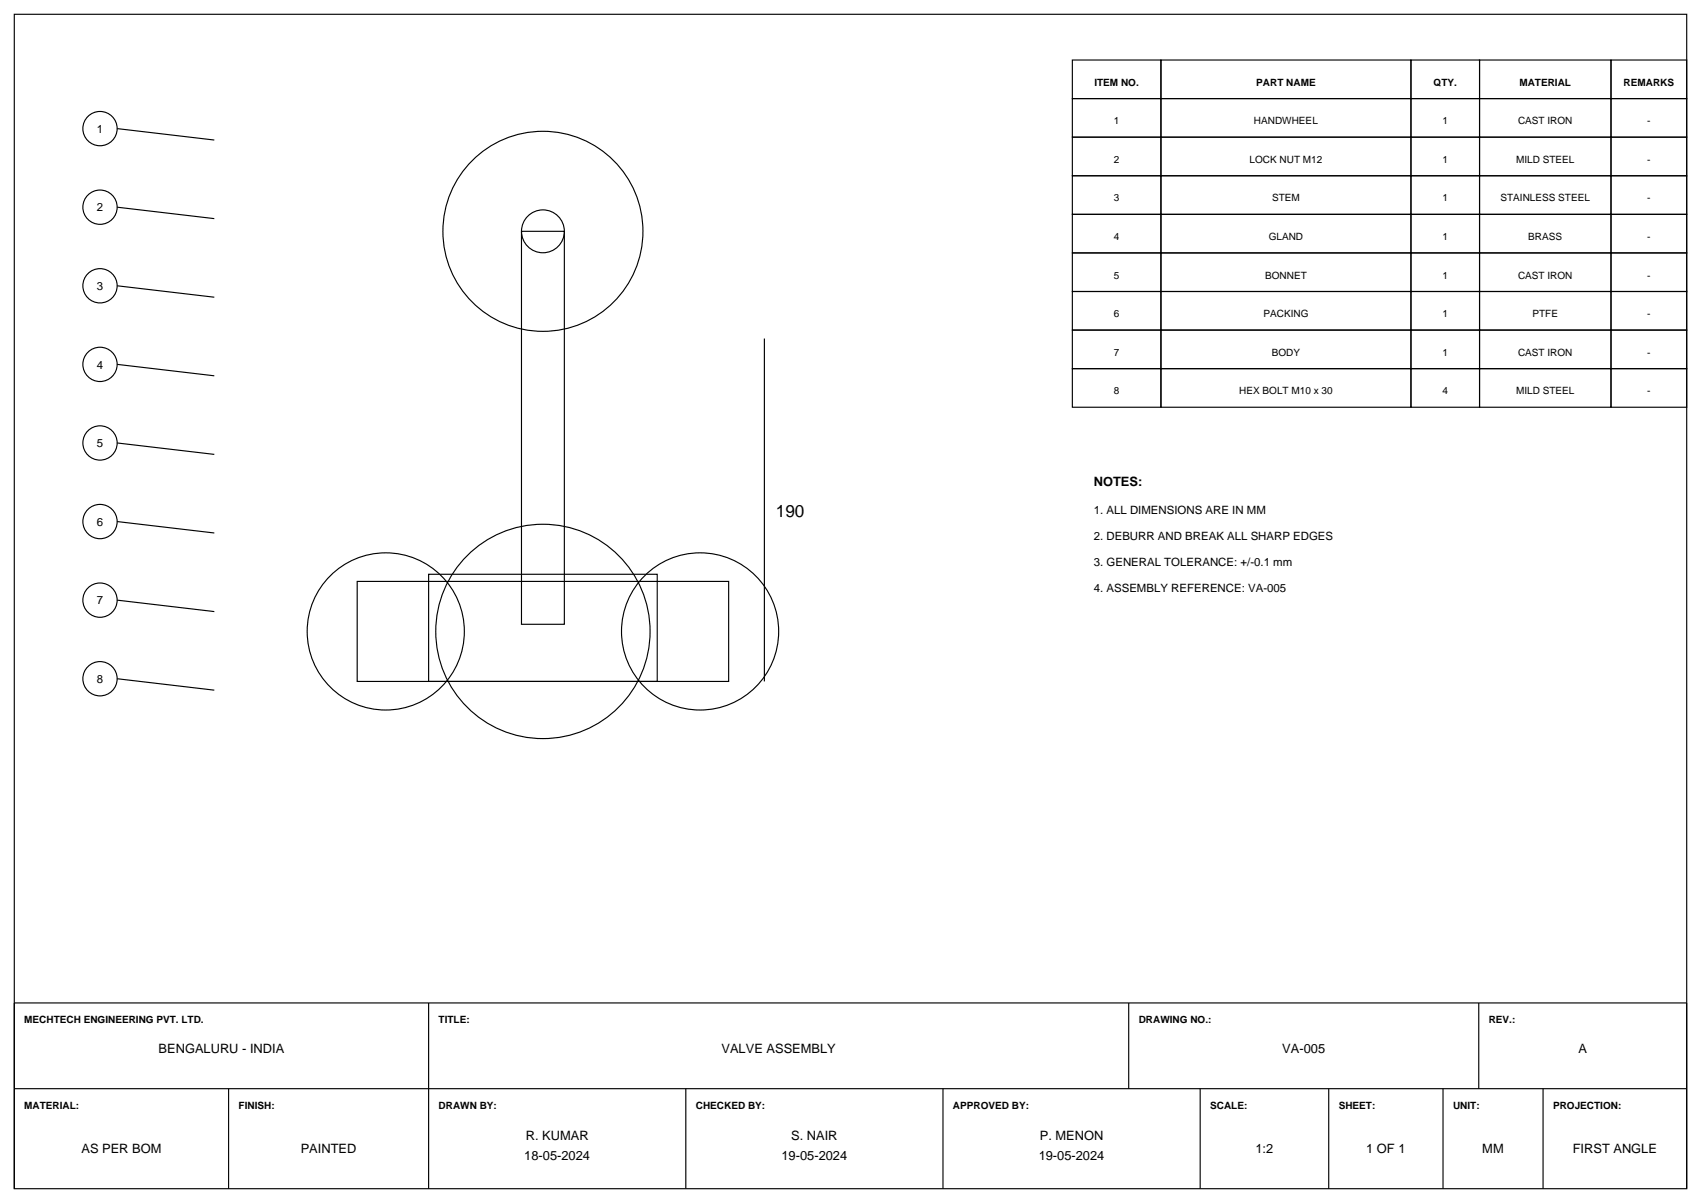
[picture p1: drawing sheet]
<svg xmlns="http://www.w3.org/2000/svg" width="420mm" height="297mm" viewBox="0 0 420 297" stroke-linecap="round" stroke-linejoin="round" font-family="sans-serif">
<g fill="none" stroke="#000" stroke-width=".28">
<path d="M3.5 3.5h413v290h-413zM264.8 14.8h21.9v9.5h-21.9zM286.7 14.8h61.7v9.5h-61.7zM348.4 14.8h16.9v9.5h-16.9zM365.3 14.8h32.5v9.5h-32.5zM397.8 14.8h18.7v9.5h-18.7zM28.9 31.8l24 2.8M264.8 24.3h21.9v9.6h-21.9zM264.8 33.9h21.9v9.5h-21.9zM286.7 24.3h61.7v9.6h-61.7zM286.7 33.9h61.7v9.5h-61.7zM348.4 24.3h16.9v9.6h-16.9z"/>
<path d="M348.4 33.9h16.9v9.5h-16.9zM365.3 24.3h32.5v9.6h-32.5zM365.3 33.9h32.5v9.5h-32.5zM397.8 24.3h18.7v9.6h-18.7zM397.8 33.9h18.7v9.5h-18.7zM28.9 51.2l24 2.8M128.8 57.1h10.5v97h-10.5zM264.8 43.4h21.9v9.5h-21.9zM264.8 52.9h21.9v9.5h-21.9zM286.7 43.4h61.7v9.5h-61.7zM286.7 52.9h61.7v9.5h-61.7zM348.4 43.4h16.9v9.5h-16.9z"/>
<path d="M348.4 52.9h16.9v9.5h-16.9zM365.3 43.4h32.5v9.5h-32.5zM365.3 52.9h32.5v9.5h-32.5zM397.8 43.4h18.7v9.5h-18.7zM397.8 52.9h18.7v9.5h-18.7zM28.9 70.6l24 2.8M264.8 62.4h21.9v9.6h-21.9zM264.8 72h21.9v9.5h-21.9zM286.7 62.4h61.7v9.6h-61.7zM286.7 72h61.7v9.5h-61.7zM348.4 62.4h16.9v9.6h-16.9zM348.4 72h16.9v9.5h-16.9z"/>
<path d="M365.3 62.4h32.5v9.6h-32.5zM365.3 72h32.5v9.5h-32.5zM397.8 62.4h18.7v9.6h-18.7zM397.8 72h18.7v9.5h-18.7zM28.9 90l24 2.8M188.7 83.6v84.6M264.8 81.5h21.9v9.5h-21.9zM264.8 91h21.9v9.5h-21.9zM286.7 81.5h61.7v9.5h-61.7zM286.7 91h61.7v9.5h-61.7zM348.4 81.5h16.9v9.5h-16.9zM348.4 91h16.9v9.5h-16.9z"/>
<path d="M365.3 81.5h32.5v9.5h-32.5zM365.3 91h32.5v9.5h-32.5zM397.8 81.5h18.7v9.5h-18.7zM397.8 91h18.7v9.5h-18.7zM28.9 109.4l24 2.8M28.9 128.8l24 2.8M28.9 148.2l24 2.8M88.2 143.5h91.7v24.7h-91.7zM105.8 141.8h56.5v26.4h-56.5zM28.9 167.6l24 2.8M105.8 247.6v45.9M278.7 247.6v21.2"/>
<path d="M365.1 247.6v21.2M3.5 268.8h413M56.4 268.8v24.7M169.3 268.8v24.7M232.8 268.8v24.7M296.3 268.8v24.7M328.1 268.8v24.7M356.3 268.8v24.7M381 268.8v24.7M3.5 293.5v-45.9h413v45.9"/>
<circle cx="24.7" cy="31.8" r="4.2"/>
<circle cx="24.7" cy="51.2" r="4.2"/>
<circle cx="134.1" cy="57.1" r="24.7"/>
<circle cx="134.1" cy="57.1" r="5.3"/>
<circle cx="24.7" cy="70.6" r="4.2"/>
<circle cx="24.7" cy="90" r="4.2"/>
<circle cx="24.7" cy="109.4" r="4.2"/>
<circle cx="24.7" cy="128.8" r="4.2"/>
<circle cx="24.7" cy="148.2" r="4.2"/>
<circle cx="95.2" cy="155.9" r="19.4"/>
<circle cx="134.1" cy="155.9" r="26.5"/>
<circle cx="172.9" cy="155.9" r="19.4"/>
<circle cx="24.7" cy="167.6" r="4.2"/>
</g>
<text font-size="4.2" x="191.6" y="127.7">190</text>
<g font-size="3.2">
<text x="270.1" y="119.9">NOTES:</text>
<text x="39.2" y="260">BENGALURU - INDIA</text>
<text x="178.1" y="260">VALVE ASSEMBLY</text>
<text x="316.6" y="260">VA-005</text>
<text x="389.7" y="260">A</text>
<text x="129.8" y="281.5">R. KUMAR</text>
<text x="195.3" y="281.5">S. NAIR</text>
<text x="256.7" y="281.5">P. MENON</text>
<text x="20.1" y="284.7">AS PER BOM</text>
<text x="74.3" y="284.7">PAINTED</text>
<text x="129.5" y="286.4">18-05-2024</text>
<text x="193" y="286.4">19-05-2024</text>
<text x="256.5" y="286.4">19-05-2024</text>
<text x="310" y="284.7">1:2</text>
<text x="337.3" y="284.7">1 OF 1</text>
<text x="366" y="284.7">MM</text>
<text x="388.3" y="284.7">FIRST ANGLE</text>
</g>
<g font-size="2.8">
<text x="23.9" y="32.8">1</text>
<text x="23.9" y="52.2">2</text>
<text x="23.9" y="71.6">3</text>
<text x="23.9" y="91">4</text>
<text x="23.9" y="110.4">5</text>
<text x="23.9" y="129.8">6</text>
<text x="270.1" y="127">1. ALL DIMENSIONS ARE IN MM</text>
<text x="270.1" y="133.3">2. DEBURR AND BREAK ALL SHARP EDGES</text>
<text x="270.1" y="139.7">3. GENERAL TOLERANCE: +/-0.1 mm</text>
<text x="23.9" y="149.2">7</text>
<text x="270.1" y="146">4. ASSEMBLY REFERENCE: VA-005</text>
<text x="23.9" y="168.6">8</text>
</g>
<g font-size="2.5">
<text x="270.2" y="21.2">ITEM NO.</text>
<text x="310.2" y="21.2">PART NAME</text>
<text x="354" y="21.2">QTY.</text>
<text x="375.2" y="21.2">MATERIAL</text>
<text x="400.9" y="21.2">REMARKS</text>
<text x="275" y="30.7">1</text>
<text x="309.6" y="30.7">HANDWHEEL</text>
<text x="356.2" y="30.7">1</text>
<text x="374.8" y="30.7">CAST IRON</text>
<text x="406.7" y="30.7">-</text>
<text x="275" y="40.2">2</text>
<text x="308.5" y="40.2">LOCK NUT M12</text>
<text x="356.2" y="40.2">1</text>
<text x="374.3" y="40.2">MILD STEEL</text>
<text x="406.7" y="40.2">-</text>
<text x="275" y="49.7">3</text>
<text x="314.1" y="49.7">STEM</text>
<text x="356.2" y="49.7">1</text>
<text x="370.5" y="49.7">STAINLESS STEEL</text>
<text x="406.7" y="49.7">-</text>
<text x="275" y="59.3">4</text>
<text x="313.3" y="59.3">GLAND</text>
<text x="356.2" y="59.3">1</text>
<text x="377.4" y="59.3">BRASS</text>
<text x="406.7" y="59.3">-</text>
<text x="275" y="68.8">5</text>
<text x="312.4" y="68.8">BONNET</text>
<text x="356.2" y="68.8">1</text>
<text x="374.8" y="68.8">CAST IRON</text>
<text x="406.7" y="68.8">-</text>
<text x="275" y="78.3">6</text>
<text x="312" y="78.3">PACKING</text>
<text x="356.2" y="78.3">1</text>
<text x="378.4" y="78.3">PTFE</text>
<text x="406.7" y="78.3">-</text>
<text x="275" y="87.8">7</text>
<text x="314" y="87.8">BODY</text>
<text x="356.2" y="87.8">1</text>
<text x="374.8" y="87.8">CAST IRON</text>
<text x="406.7" y="87.8">-</text>
<text x="275" y="97.4">8</text>
<text x="306" y="97.4">HEX BOLT M10 x 30</text>
<text x="356.2" y="97.4">4</text>
<text x="374.3" y="97.4">MILD STEEL</text>
<text x="406.7" y="97.4">-</text>
<text x="6" y="252.6">MECHTECH ENGINEERING PVT. LTD.</text>
<text x="108.3" y="252.6">TITLE:</text>
<text x="281.2" y="252.6">DRAWING NO.:</text>
<text x="367.6" y="252.6">REV.:</text>
<text x="6" y="273.7">MATERIAL:</text>
<text x="58.9" y="273.7">FINISH:</text>
<text x="108.3" y="273.7">DRAWN BY:</text>
<text x="171.8" y="273.7">CHECKED BY:</text>
<text x="235.3" y="273.7">APPROVED BY:</text>
<text x="298.8" y="273.7">SCALE:</text>
<text x="330.6" y="273.7">SHEET:</text>
<text x="358.8" y="273.7">UNIT:</text>
<text x="383.5" y="273.7">PROJECTION:</text>
</g>
</svg>
